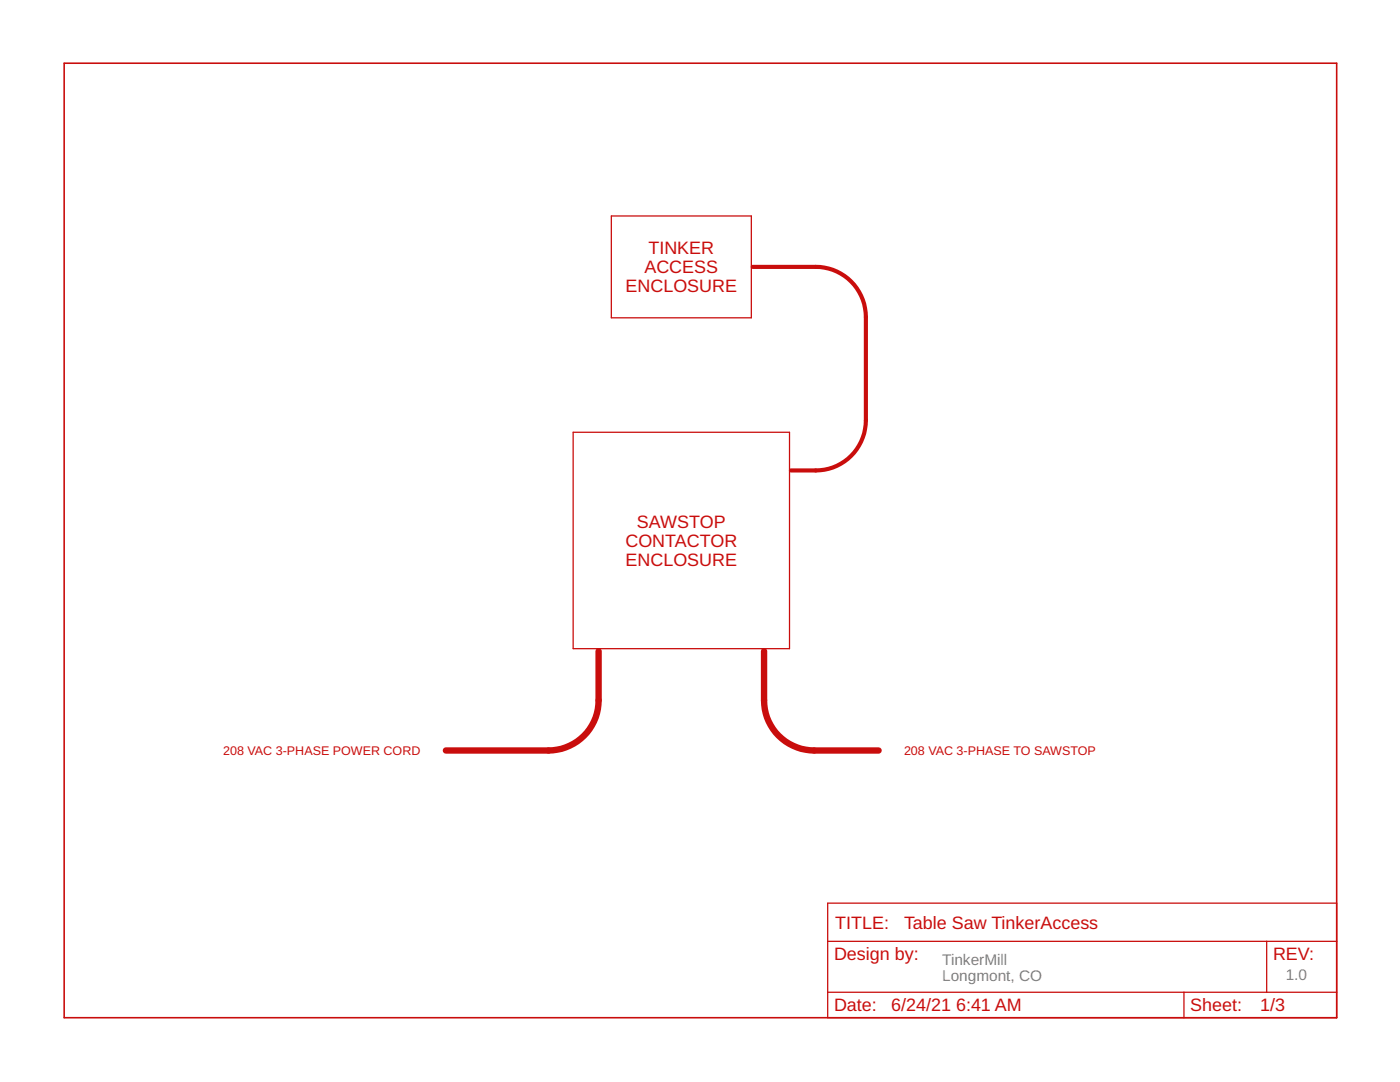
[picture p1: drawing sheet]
<svg xmlns="http://www.w3.org/2000/svg" width="279mm" height="216mm" viewBox="0 0 279 216" stroke-linecap="round" stroke-linejoin="round" font-family="sans-serif">
<path d="M122 43.1h27.9v20.3h-27.9zM114.4 86.3h43.2v43.1h-43.2zM165.2 180.2h101.6v22.9h-101.6zM165.2 187.8h101.6M165.2 198h101.6M236.3 198v5.1M252.8 187.8v10.2" fill="none" stroke="#c90d0c" stroke-width=".25"/>
<path d="M119.5 129.9v9.8a10 10 0 0 1-10 10.1h-20.5M152.5 129.9v9.8a10 10 0 0 0 10 10.1h12.8" fill="none" stroke="#c90d0c" stroke-width="1.3"/>
<path d="M150.2 53.3h12.6a10 10 0 0 1 10 9.9v20.7a10 10 0 0 1-10 10h-5" fill="none" stroke="#c90d0c" stroke-width=".83"/>
<path d="M12.8 12.6h254v190.5h-254z" fill="none" stroke="#c90d0c" stroke-width=".32"/>
<g font-size="3.6" fill="#c90d0c">
<text x="129.4" y="50.7">TINKER</text>
<text x="124.8" y="58.3">ENCLOSURE</text>
<text x="128.6" y="54.5">ACCESS</text>
<text x="127.1" y="105.3">SAWSTOP</text>
<text x="124.8" y="109.1">CONTACTOR</text>
<text x="124.8" y="112.9">ENCLOSURE</text>
<text x="166.7" y="185.3">TITLE:</text>
<text x="180.4" y="185.3">Table Saw TinkerAccess</text>
<text x="166.4" y="191.6">Design by:</text>
<text x="254.1" y="191.6">REV:</text>
<text x="166.4" y="201.8">Date:</text>
<text x="177.9" y="201.8">6/24/21</text>
<text x="190.8" y="201.8">6:41 AM</text>
<text x="237.6" y="201.8">Sheet:</text>
<text x="251.5" y="201.8">1/3</text>
</g>
<g font-size="3.1" fill="#808080">
<text x="188" y="192.6">TinkerMill</text>
<text x="188" y="195.8">Longmont, CO</text>
<text x="256.6" y="195.5">1.0</text>
</g>
<g font-size="2.5" fill="#c90d0c">
<text x="44.5" y="150.6">208 VAC 3-PHASE POWER CORD</text>
<text x="180.4" y="150.6">208 VAC 3-PHASE TO SAWSTOP</text>
</g>
</svg>
